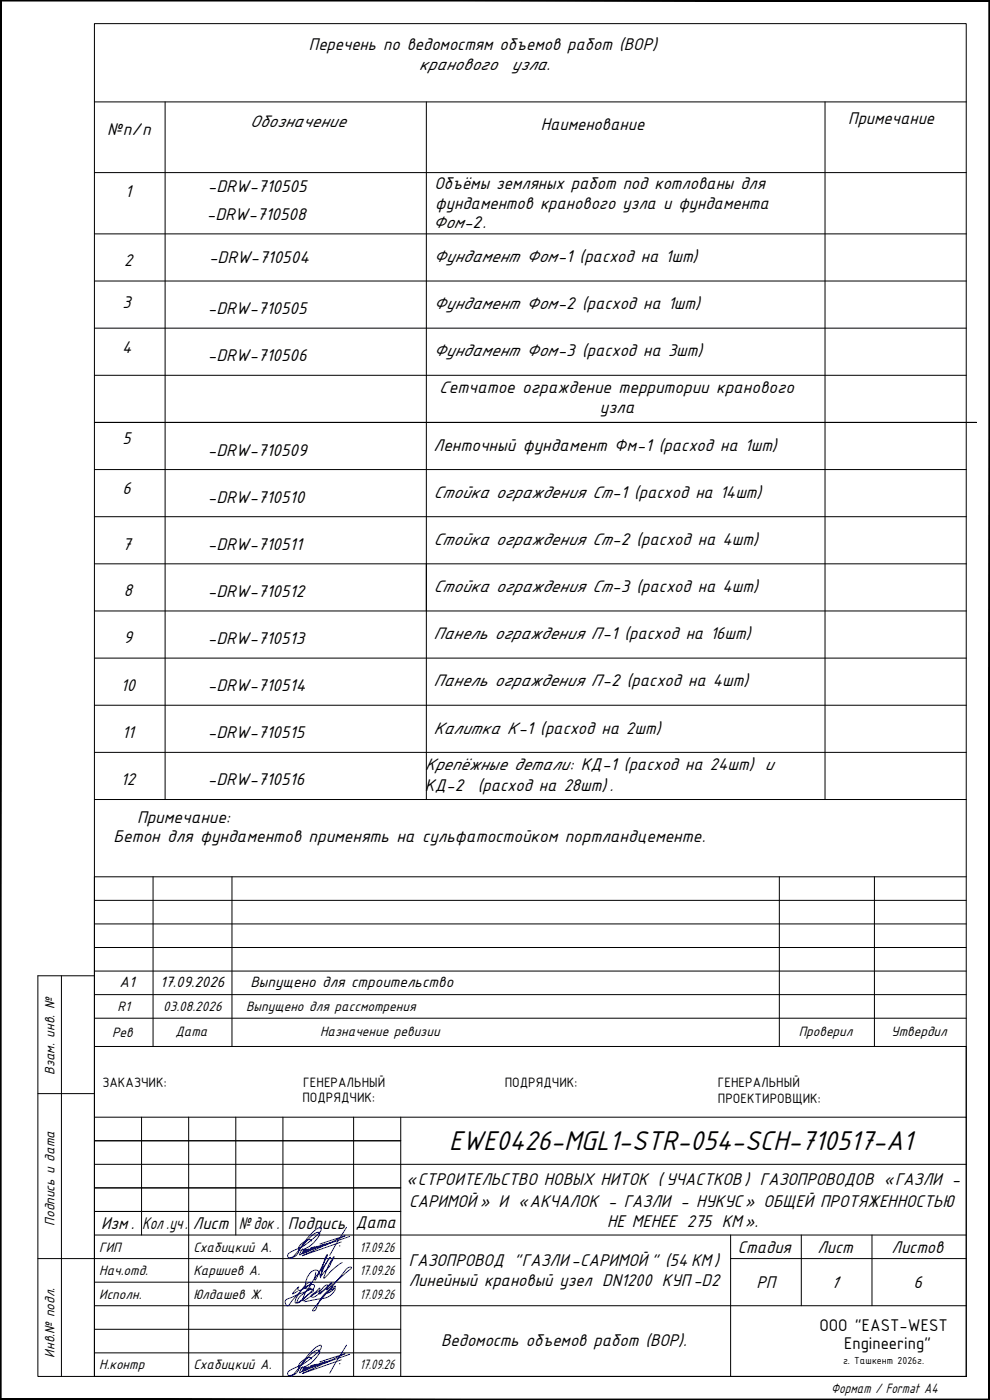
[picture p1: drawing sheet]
<svg xmlns="http://www.w3.org/2000/svg" width="210mm" height="297mm" viewBox="0 0 210 297" stroke-linecap="round" stroke-linejoin="round" font-family="sans-serif">
<!-- layer: _SHTAMP -->
<g fill="#000" stroke="#000" stroke-width=".21">
<path d="M0 0l.2 .2h209.6zM0 0h210l-.2 .2z"/>
<path d="M210 0l-.2 .2v296.6zM210 0v297l-.2-.2z"/>
<path d="M.2 .2l-.2 296.8 .2-.2zM0 0l.2 .2-.2 296.8z"/>
<path d="M.2 296.8l209.8 .2-.2-.2zM.2 296.8l209.8 .2h-210z"/>
</g>
<g fill="none" stroke="#000" stroke-width=".21">
<path d="M20 5h185v287h-185zM13 207v85M20 207h-12v85h12M8 232h12M20 237h185v55h-185zM20 222v15M30 237v25M40 237v55M50 237v25M60 237v55M75 237v55M85 237v55"/>
<path d="M205 222v15M20 247h185M20 257h65M20 252h65M20 242h65M8 267h77M20 277h185M20 262h185M20 272h65M155 267h50M155 262v30M170 262v15"/>
<path d="M185 262v15M20 282h65M20 287h65"/>
</g>
<!-- layer: SHTAMP -->
<path d="M20 196h185M20 191h185M32.5 186v36M49.2 186v36M165.3 186v36M185.5 186v36M205 186h-185v36h185M20 216h185M20 211h185M20 206h185M20 201h185" fill="none" stroke="#000" stroke-width=".21"/>
<g fill="none" stroke="#000" stroke-width=".21">
<path d="M20 36.6h185M20 21.6h185M35 21.6v148M90.4 21.6v148M175 21.6v148M20 49.6h185M20 59.6h185M20 69.6h185M20 79.6h185M20 99.6h185M20 109.6h185M20 119.6h185"/>
<path d="M20 129.6h185M20 139.6h185M20 149.6h185M20 159.6h185M20 169.6h185"/>
</g>
<path d="M20 89.6h187.1h-187.1M90.4 119.6v10" fill="none" stroke="#000" stroke-width=".21"/>
<!-- layer: 0 -->
<path d="M210 0v297" fill="none" stroke="#000" stroke-width=".21"/>
<!-- layer: Signs -->
<g fill="none" stroke="#00f" stroke-width=".21">
<path d="M63.1 273.9l-1.1 .6 1.4-1.5a.41 .41 0 0 0-.1 .7 .41 .41 0 0 0 .6-.1l1.2-.5 .7-.8 .2-.2h-.2a1.81 1.81 0 0 0-1.4 1l-3 3.6a.47 .47 0 0 1-.5 .3 .47 .47 0 0 1-.4-.5v-.4a.79 .79 0 0 1 .7-.6l4.8-2.1a.22 .22 0 0 0-.2-.2 .22 .22 0 0 0-.3 .2l-1.2 1.1a1.83 1.83 0 0 0-1.2 1.9l1-.6 2-1.9a1.14 1.14 0 0 0 .6-1.3 2.45 2.45 0 0 0-2.4 .7l-1.6 2.3a.56 .56 0 0 0 .1 .8l.8-.3 2.3-1.8a.5 .5 0 0 0 .5-.7l-.1-.1a1.59 1.59 0 0 0-1.9 1.5 .66 .66 0 0 0-.1 1l2.1-1.3a2.51 2.51 0 0 0 1.4-1.2v-.2l-1.7 1.4a.38 .38 0 0 0 .1 .6 .38 .38 0 0 0 .5-.2l2.6-2.1a.25 .25 0 0 0 .2-.4 .25 .25 0 0 0-.5 .1l-1.3 1.4v.4l.3-.1 2.1-2.2h.3l-1.1 1.4 .2-.1 4.3-3.8a1.02 1.02 0 0 0 .7-.8l-.2-.1a2.02 2.02 0 0 0-1.5 1.3l-6.4 7.7a.22 .22 0 0 0 0 .3 .22 .22 0 0 0 .3-.1l.4-.5a7.2 7.2 0 0 1 4.1-4.6l-.8 .9-1.2 .6 .6-.5 1-.5a.25 .25 0 0 1 .4 0 .25 .25 0 0 1-.2 .4l-.9 1a4.2 4.2 0 0 1-2.7 .8l-2.8 .6M66.1 263.3l-.1-.2a2.76 2.76 0 0 0-2.7 1.8l.1 .2a3.4 3.4 0 0 0 2.8-1.2l.4-.3a3.9 3.9 0 0 0 1.2-2l-.4-.2a9.1 9.1 0 0 0-3.5 3.2l-.5 .6a1.69 1.69 0 0 1-2.4 1.4l.1-.6 .9-.6a13.9 13.9 0 0 0 6.1-4.5v-.5a2.33 2.33 0 0 0-1.9 1.1l-4.4 5.5M72.4 263.5l-8.3 2.9 9.1-4.2-5.3 1.7M72.6 267.8a17.1 17.1 0 0 0-3.9 3.4 13.1 13.1 0 0 1 2.2-4.6l-.2 .3a6.1 6.1 0 0 1-1.9 2.9l-.7 .9 .6-1.8 .9-1.7 .5-.5-3.2 4.2-1.4 2.3-.5 .2a3.4 3.4 0 0 1 1.6-3.9l.4-.1 .5 .3 .5 1.4 .1-.9a12 12 0 0 1 1.3-4.1l.1 .2-1.8 3.6a2.72 2.72 0 0 1-.9 1.7l.2-1.7M73.5 260.4l-3.6 5.9M74.2 262.3l-4 1.4v-.2l-.5 .3 .2-.2-.4 .4h-.2l.3-.2-.5 .4-.1-.2 .2-.2-.2 .3h-.4l.2-.2-.6 .4 .3-.4-.7 .7h-.2l.4-.5-.5 .6-.2-.1 .3-.3-.5 .5h-.3l.4-.4-.3 .4-.5 .2 .2-.4 .2-.1-.8 .6 .4-.5h.1l-.3 .4-.6 .4 .4-.7-.3 .5-.7 .4 .5-.7-.4 .6-.7 .4 .3-.5 .3-.4-.2 .6-.7 .3 .2-.5 .4-.4a1.44 1.44 0 0 1-1.2 1.2l.7-1.3M66.1 288.3l-.1-.2a2.76 2.76 0 0 0-2.7 1.8l.1 .2a3.4 3.4 0 0 0 2.8-1.2l.4-.3a3.9 3.9 0 0 0 1.2-2l-.4-.2a9.2 9.2 0 0 0-3.5 3.2l-.5 .6a1.69 1.69 0 0 1-2.4 1.4l.1-.6 .9-.6a13.9 13.9 0 0 0 6.1-4.5v-.5a2.35 2.35 0 0 0-1.9 1.1l-4.4 5.5M72.4 288.5l-8.3 2.9 9.1-4.2-5.3 1.7M73.5 285.4l-3.6 5.9M74.2 287.3l-4 1.4v-.2l-.5 .3 .2-.2-.4 .4h-.2l.3-.2-.5 .4-.1-.2 .2-.2-.2 .3h-.4l.2-.2-.6 .4 .3-.4-.7 .7h-.2l.4-.5-.5 .6-.2-.1 .3-.3-.5 .5h-.3l.4-.4-.3 .4-.5 .2 .2-.4 .2-.1-.8 .6 .4-.5h.1l-.3 .4-.6 .4 .4-.7-.3 .5-.7 .4 .5-.7-.6 .7-.5 .3 .3-.5 .3-.4-.2 .5-.7 .4 .2-.5 .4-.4a1.44 1.44 0 0 1-1.2 1.2l.7-1.3"/>
<circle cx="72.1" cy="264.3" r=".03"/>
<circle cx="72.1" cy="289.3" r=".03"/>
</g>
<!-- layer: pdf -->
<path d="M0 0h210v297h-210zM210 0h.1M210 0v297M210 297h.1" fill="none" stroke="#000" stroke-width=".21"/>
<text font-size="6.4" x="95.3" y="244">EWE0426-MGL1-STR-054-SCH-710517-A1</text>
<g font-size="4">
<text x="65.5" y="10.7">Перечень по ведомостям объемов работ (ВОР)</text>
<text x="114.7" y="27.6">Наименование</text>
<text x="179.9" y="26.2">Примечание</text>
<text x="26.6" y="41.9">1</text>
<text x="92.1" y="40.1">Объёмы земляных работ под котлованы для</text>
<text x="92.3" y="44.2">фундаментов кранового узла и фундамента</text>
<text x="26.3" y="56.5">2</text>
<text x="26" y="65.3">3</text>
<text x="25.9" y="74.9">4</text>
<text x="26" y="94.2">5</text>
<text x="26" y="104.9">6</text>
<text x="26" y="116.7">7</text>
<text x="26.3" y="126.5">8</text>
<text x="26.3" y="136.5">9</text>
<text x="25.6" y="146.5">10</text>
<text x="25.9" y="156.5">11</text>
<text x="25.6" y="166.5">12</text>
<text x="86.2" y="251.5">«СТРОИТЕЛЬСТВО НОВЫХ НИТОК ( УЧАСТКОВ ) ГАЗОПРОВОДОВ «ГАЗЛИ -</text>
<text x="86.8" y="256.1">САРИМОЙ » И «АКЧАЛОК - ГАЗЛИ - НУКУС » ОБЩЕЙ ПРОТЯЖЕННОСТЬЮ</text>
<text x="21.5" y="260.8">Изм.</text>
<text x="30.2" y="260.7">Кол.уч.</text>
<text x="40.9" y="260.8">Лист</text>
<text x="50.7" y="260.8">№док.</text>
<text x="61.1" y="260.8">Подпись</text>
<text x="75.5" y="260.6">Дата</text>
<text x="128.8" y="260.3">НЕ МЕНЕЕ 275 КМ ».</text>
<text x="86.7" y="268.5">ГАЗОПРОВОД &quot;ГАЗЛИ -САРИМОЙ &quot; (54 КМ )</text>
<text x="156.5" y="265.8">Стадия</text>
<text x="173.4" y="265.8">Лист</text>
<text x="189.1" y="265.8">Листов</text>
<text x="86.7" y="272.7">Линейный крановый узел DN1200 КУП-D2</text>
<text x="160.5" y="273.3">РП</text>
<text x="93.6" y="285.5">Ведомость объемов работ (ВОР).</text>
</g>
<g font-size="3.9">
<text x="88.9" y="14.8">кранового</text>
<text x="108.5" y="14.8">узла.</text>
<text x="22.7" y="28.7">№п/п</text>
<text x="53" y="27">Обозначение</text>
<text x="44.1" y="40.7">-DRW-710505</text>
<text x="43.9" y="46.7">-DRW-710508</text>
<text x="91.8" y="48.4">Фом-2.</text>
<text x="44.4" y="55.8">-DRW-710504</text>
<text x="92" y="55.6">Фундамент Фом-1 (расход на 1шт)</text>
<text x="92" y="65.6">Фундамент Фом-2 (расход на 1шт)</text>
<text x="44.1" y="66.6">-DRW-710505</text>
<text x="44.1" y="76.6">-DRW-710506</text>
<text x="92" y="75.6">Фундамент Фом-3 (расход на 3шт)</text>
<text x="93.1" y="83.4">Сетчатое ограждение территории кранового</text>
<text x="127.2" y="87.6">узла</text>
<text x="92" y="95.6">Ленточный фундамент Фм-1 (расход на 1шт)</text>
<text x="44.1" y="96.6">-DRW-710509</text>
<text x="44.1" y="106.6">-DRW-710510</text>
<text x="92" y="105.6">Стойка ограждения Ст-1 (расход на 14шт)</text>
<text x="44.1" y="116.6">-DRW-710511</text>
<text x="92" y="115.6">Стойка ограждения Ст-2 (расход на 4шт)</text>
<text x="92" y="125.6">Стойка ограждения Ст-3 (расход на 4шт)</text>
<text x="44.1" y="126.6">-DRW-710512</text>
<text x="44.1" y="136.6">-DRW-710513</text>
<text x="92" y="135.6">Панель ограждения П-1 (расход на 16шт)</text>
<text x="44.1" y="146.6">-DRW-710514</text>
<text x="92" y="145.6">Панель ограждения П-2 (расход на 4шт)</text>
<text x="92" y="155.6">Калитка К-1 (расход на 2шт)</text>
<text x="44.1" y="156.6">-DRW-710515</text>
<text x="44.1" y="166.6">-DRW-710516</text>
<text x="90.1" y="163.4">Крепёжные детали: КД-1 (расход на 24шт) и</text>
<text x="90.1" y="167.8">КД-2 (расход на 28шт) .</text>
<text x="24.1" y="178.7">Бетон для фундаментов применять на сульфатостойком портландцементе.</text>
<text x="29.1" y="174.5">Примечание:</text>
<text x="176.3" y="273.3">1</text>
<text x="193.8" y="273.3">6</text>
<text x="173.8" y="282.3">OOO &quot;EAST-WEST</text>
<text x="179.1" y="286.3">Engineering&quot;</text>
</g>
<g font-size="3.4">
<text x="25.3" y="209.4">A1</text>
<text x="34" y="209.4">17.09.2026</text>
<text x="53.1" y="209.4">Выпущено для строительство</text>
</g>
<g font-size="3.2">
<text x="24.9" y="214.5">R1</text>
<text x="34.6" y="214.5">03.08.2026</text>
<text x="52.2" y="214.5">Выпущено для рассмотрения</text>
<text x="23.8" y="220">Рев</text>
<text x="37.2" y="219.9">Дата</text>
<text x="67.9" y="219.7">Назначение ревизии</text>
<text x="169.4" y="219.7">Проверил</text>
<text x="189.1" y="219.7">Утвердил</text>
<text x="11.5" y="228" transform="rotate(-90 11.5 228)">Взам. инв. №</text>
<text x="11.5" y="260" transform="rotate(-90 11.5 260)">Подпись и дата</text>
<text x="21" y="265.5">ГИП</text>
<text x="41" y="265.5">Схабицкий А.</text>
<text x="76.3" y="265.5">17.09.26</text>
<text x="21" y="275.5">Исполн.</text>
<text x="21" y="270.5">Нач.отд.</text>
<text x="41" y="270.5">Каршиев А.</text>
<text x="41" y="275.5">Юлдашев Ж.</text>
<text x="76.3" y="270.5">17.09.26</text>
<text x="76.3" y="275.5">17.09.26</text>
<text x="11.5" y="288" transform="rotate(-90 11.5 288)">Инв.№ подл.</text>
<text x="21" y="290.5">Н.контр</text>
<text x="41" y="290.5">Схабицкий А.</text>
<text x="76.3" y="290.5">17.09.26</text>
<text x="176.3" y="295.5">Формат / Format A4</text>
</g>
<g font-size="3.1">
<text x="21.7" y="230.5">ЗАКАЗЧИК:</text>
<text x="64.1" y="233.9">ПОДРЯДЧИК:</text>
<text x="64.3" y="230.5">ГЕНЕРАЛЬНЫЙ</text>
<text x="107.1" y="230.5">ПОДРЯДЧИК:</text>
<text x="152.3" y="230.5">ГЕНЕРАЛЬНЫЙ</text>
<text x="152.3" y="234">ПРОЕКТИРОВЩИК:</text>
</g>
<text font-size="2.3" x="178.8" y="289.3">г. Ташкент 2026г.</text>
</svg>
